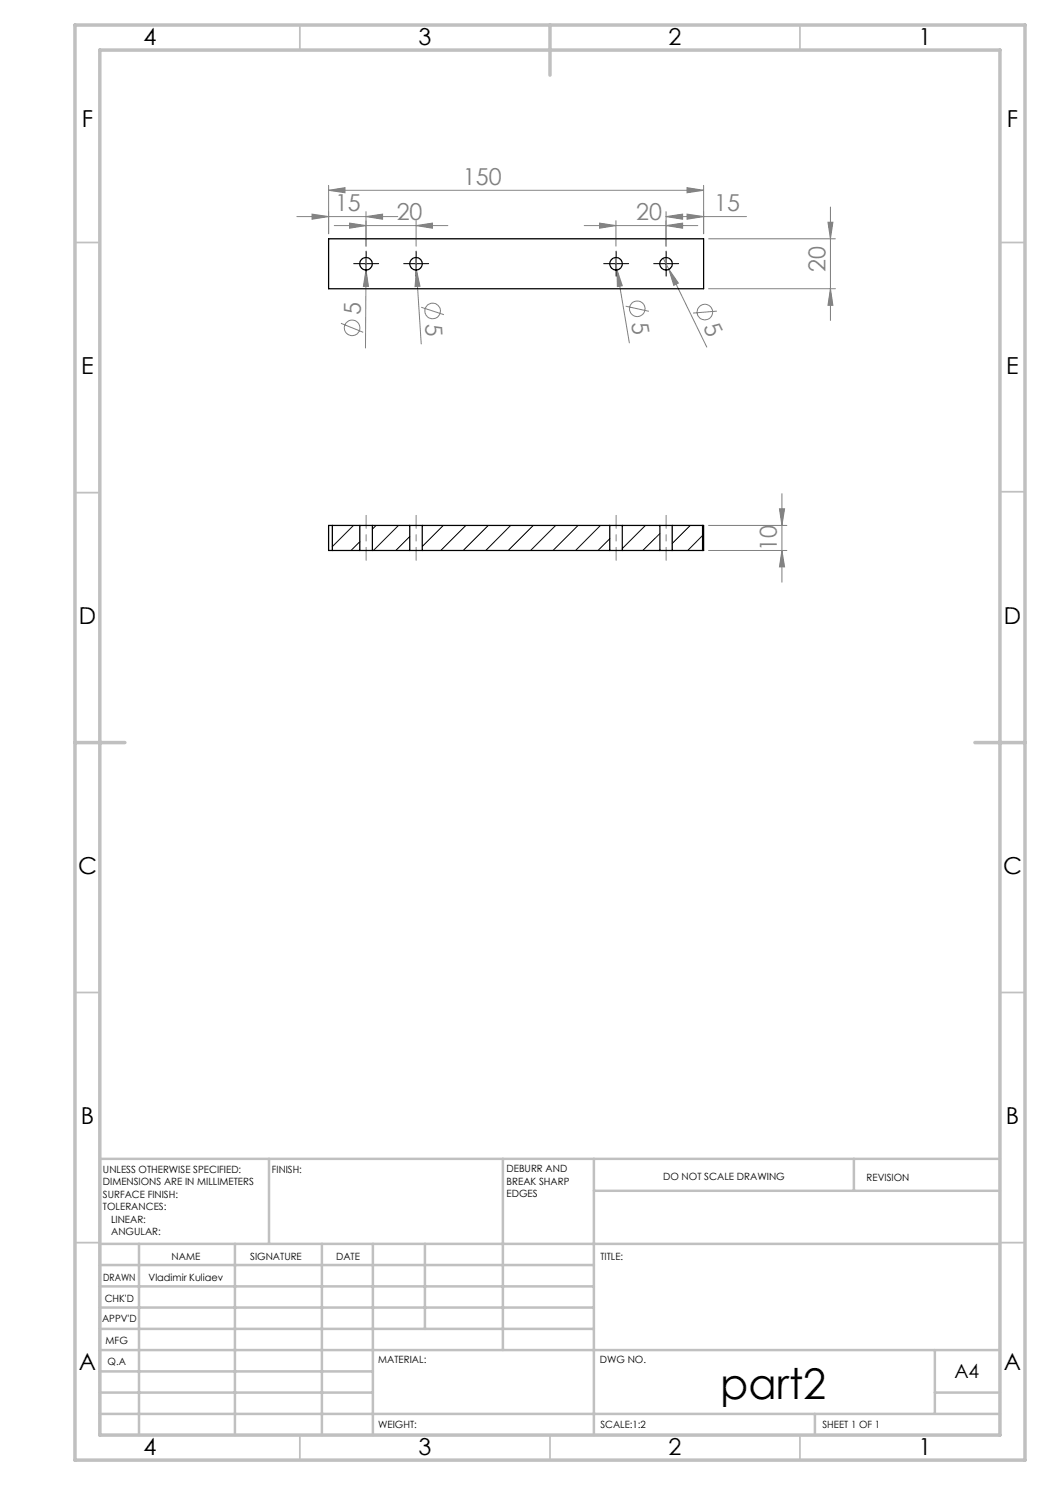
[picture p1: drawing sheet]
<svg xmlns="http://www.w3.org/2000/svg" width="210mm" height="297mm" viewBox="0 0 210 297" stroke-linecap="round" stroke-linejoin="round" font-family="sans-serif">
<g fill="none" stroke="#808080" stroke-width=".2">
<path d="M65.7 38.1l3.3-.6v1.1zM65.7 37.1v9.6M65.7 38.1h75M137.4 37.5l3.3 .6-3.3 .5zM140.7 37.1v9.6M59.4 43.3h20.2M62.4 42.8l3.3 .5-3.3 .5zM66.9 45.1h22.7M69.9 44.6l3.3 .5-3.3 .5zM73.2 43.3l3.3-.5v1zM73.2 42.3v6.9M73.2 54l.5 3.3h-1z"/>
<path d="M73.2 51.5v2.5M73.2 54l-.1 15.6M83.1 51.5l.2 2.5M83.2 45.1l3.3-.5v1zM83.2 44.1v5.1M83.3 54l.7 3.3h-1zM83.3 54l.9 14.8M116.8 45.1h22.8M119.9 44.6l3.3 .5-3.3 .5zM123 51.5l.4 2.5M123.2 44.1v5.1M123.4 54l1.1 3.1-1 .2z"/>
<path d="M123.4 54l2.5 14.6M132.6 51.6l1.2 2.3M133.2 43.3l3.3-.5v1zM133.2 42.3v6.9M133.2 43.3h16.1M133.2 45.1l3.3-.5v1zM133.8 53.9l1.9 2.7-.9 .5zM133.8 53.9l7.6 15.5M137.4 42.8l3.3 .5-3.3 .5zM141.7 57.7h25.4M141.7 47.8h25.4M165.6 44.4h1l-.5 3.4z"/>
<path d="M166.1 57.7l.5 3.4h-1zM166.1 41.4v22.7M68.2 64.7l4.4 1.8M84.2 61.5l4.6 1.4M125.1 61.2l4.7 1.1M143.4 62.2l-4.8 .4M156.4 98.7v17.7M141.7 105.1h15.7M141.7 110.1h15.7M155.9 101.8h1l-.5 3.3zM156.4 110.1l.5 3.3h-1z"/>
<circle cx="70.4" cy="65.6" r="1.55"/>
<circle cx="86.5" cy="62.2" r="1.55"/>
<circle cx="127.5" cy="61.8" r="1.55"/>
<circle cx="141" cy="62.4" r="1.55"/>
</g>
<g fill="none" stroke="#000" stroke-width=".2" stroke-dasharray="15.2 1.3 1.3 1.3">
<path d="M72 52.7h-1.3M73.2 51.5v-1.3M73.2 54v1.2M74.5 52.7h1.2M82 52.7h-1.3M83.2 51.5v-1.3M83.2 54v1.2M84.5 52.7h1.2M122 52.7h-1.3M123.2 51.5v-1.3M123.2 54v1.2M124.5 52.7h1.2"/>
<path d="M132 52.7h-1.3M133.2 51.5v-1.3M133.2 54v1.2M134.5 52.7h1.2"/>
</g>
<path d="M72 52.7h2.5M73.2 51.5v2.5M82 52.7h2.5M83.2 51.5v2.5M122 52.7h2.5M123.2 51.5v2.5M132 52.7h2.4M133.2 51.5v2.5" fill="none" stroke="#000" stroke-width=".2"/>
<path d="M73.2 103.1v9M83.2 103.1v9M123.2 103.1v9M133.2 103.1v9" fill="none" stroke="#808080" stroke-width=".2" stroke-dasharray="15.2 1.3 1.3 1.3" stroke-dashoffset="12.6"/>
<g fill="none" stroke="#c0c0c0" stroke-width=".35">
<path d="M60 5v5M160 5v5M15 48.5h5M200 48.5h5M15 98.5h5M200 98.4h5M15 198.5h5M200 198.5h5M15 248.5h5M200 248.5h5M60 287v5M110 287v5"/>
<path d="M160 287v5"/>
</g>
<g fill="none" stroke="#c0c0c0" stroke-width=".5">
<path d="M53.8 231.8v17M100.6 231.8v38.2M118.8 231.8v55.2M118.8 238.2h81.2M170.8 231.8v6.4M200 231.8h-180v55.2M20 248.8h180M20 257.3h98.8M20 253h98.8M27.8 248.8v38.2M47 248.8v38.2M64.4 248.8v38.2"/>
<path d="M74.6 248.8v38.2M85 248.8v17M20 265.8h98.8M20 261.5h98.8M20 278.5h54.6M20 274.3h54.6M20 270h180M187 278.5h13M187 270v12.8M20 282.8h180M163 282.8v4.2"/>
</g>
<path d="M15 5h190v287h-190zM20 10h180v277h-180zM110 5v10M15 148.5h10M195 148.5h10" fill="none" stroke="#c0c0c0" stroke-width=".7"/>
<g fill="#808080">
<path d="M73.2 54l.5 3.3h-1z"/>
<path d="M83.3 54l.7 3.3h-1z"/>
<path d="M123.4 54l1.1 3.1-1 .2z"/>
<path d="M133.8 53.9l1.9 2.7-.9 .5z"/>
<path d="M137.4 37.5l3.3 .6-3.3 .5zM65.7 38.1l3.3-.6v1.1zM137.4 42.8l3.3 .5-3.3 .5zM133.2 43.3l3.3-.5v1zM73.2 43.3l3.3-.5v1zM62.4 42.8l3.3 .5-3.3 .5z"/>
<path d="M69.9 44.6l3.3 .5-3.3 .5zM83.2 45.1l3.3-.5v1zM119.9 44.6l3.3 .5-3.3 .5zM133.2 45.1l3.3-.5v1z"/>
<path d="M166.1 57.7l.5 3.4h-1zM165.6 44.4h1l-.5 3.4z"/>
<path d="M155.9 101.8h1l-.5 3.3zM156.4 110.1l.5 3.3h-1z"/>
</g>
<g fill="none" stroke="#000" stroke-width=".25">
<path d="M65.7 47.8h75v9.9h-75zM66.5 105.1v5M72 110.1h2.5M72 105.1h2.5M72 105.1h-6.3v5h6.3M72 105.1v5M74.5 110.1h7.5M74.5 105.1h7.5M74.5 105.1v5M82 110.1h2.5M82 105.1h2.5M82 105.1v5"/>
<path d="M84.5 110.1h37.5M84.5 105.1h37.5M84.5 105.1v5M122 110.1h2.5M122 105.1h2.5M122 105.1v5M124.5 110.1h7.5M124.5 105.1h7.5M124.5 105.1v5M132 110.1h2.4M132 105.1h2.4M132 105.1v5"/>
<path d="M134.4 105.1h6.3v5h-6.3M134.4 105.1v5M140.5 105.1v5"/>
<circle cx="73.2" cy="52.8" r="1.25"/>
<circle cx="83.2" cy="52.8" r="1.24"/>
<circle cx="123.2" cy="52.8" r="1.24"/>
<circle cx="133.2" cy="52.8" r="1.25"/>
</g>
<g fill="none" stroke="#000" stroke-width=".2">
<path d="M70.7 105.1l-4.2 4.2M72 108.3l-1.8 1.8M75.2 105.1l-.7 .7M79.7 105.1l-5 5M82 107.3l-2.8 2.8M88.7 105.1l-4.2 4.2M93.2 105.1l-5 5M97.6 105.1l-5 5M102.1 105.1l-4.9 5M106.6 105.1l-5 5M111.1 105.1l-5 5M115.6 105.1l-5 5"/>
<path d="M120.1 105.1l-5 5M122 107.7l-2.4 2.4M124.6 105.1l-.1 .1M129.1 105.1l-4.6 4.6M132 106.7l-3.4 3.4M138 105.1l-3.6 3.6M140.5 107.1l-3 3"/>
</g>
<text font-size="8.5" x="144" y="279.7">part2</text>
<g font-size="4.7">
<text x="28.7" y="9">4</text>
<text x="83.7" y="9">3</text>
<text x="133.7" y="9">2</text>
<text x="183.7" y="9">1</text>
<text x="16.4" y="25.5">F</text>
<text x="201.4" y="25.5">F</text>
<text x="16.2" y="74.7">E</text>
<text x="201.2" y="74.7">E</text>
<text x="15.8" y="124.8">D</text>
<text x="200.8" y="124.8">D</text>
<text x="15.6" y="174.8">C</text>
<text x="200.6" y="174.8">C</text>
<text x="16.2" y="224.7">B</text>
<text x="201.2" y="224.7">B</text>
<text x="15.8" y="274">A</text>
<text x="200.8" y="274">A</text>
<text x="28.7" y="291">4</text>
<text x="83.7" y="291">3</text>
<text x="133.7" y="291">2</text>
<text x="183.7" y="291">1</text>
</g>
<g font-size="4.7" fill="#808080">
<text x="92.6" y="37">150</text>
<text x="67" y="42.3">15</text>
<text x="79.3" y="44.1">20</text>
<text x="127.2" y="44.1">20</text>
<text x="142.8" y="42.3">15</text>
<text x="165.1" y="54.4" transform="rotate(-90 165.1 54.4)">20</text>
<text x="72.2" y="63" transform="rotate(-90 72.2 63)">5</text>
<text x="85" y="64.8" transform="rotate(86 85 64.8)">5</text>
<text x="126.2" y="64.6" transform="rotate(80 126.2 64.6)">5</text>
<text x="140.6" y="65.5" transform="rotate(64 140.6 65.5)">5</text>
<text x="155.4" y="110.2" transform="rotate(-90 155.4 110.2)">10</text>
</g>
<text font-size="3.9" x="190.9" y="275.5">A4</text>
<g font-size="2">
<text x="20.6" y="234.6">UNLESS OTHERWISE SPECIFIED:</text>
<text x="20.6" y="237.1">DIMENSIONS ARE IN MILLIMETERS</text>
<text x="20.6" y="239.6">SURFACE FINISH:</text>
<text x="54.4" y="234.6">FINISH:</text>
<text x="101.3" y="234.5">DEBURR AND</text>
<text x="101.3" y="237">BREAK SHARP</text>
<text x="101.3" y="239.5">EDGES</text>
<text x="132.6" y="236">DO NOT SCALE DRAWING</text>
<text x="173.3" y="236.2">REVISION</text>
<text x="20.6" y="242.1">TOLERANCES:</text>
<text x="22.2" y="244.6">LINEAR:</text>
<text x="22.2" y="247.1">ANGULAR:</text>
<text x="34.3" y="252">NAME</text>
<text x="50" y="251.9">SIGNATURE</text>
<text x="67.2" y="251.9">DATE</text>
<text x="120.1" y="251.9">TITLE:</text>
<text x="20.6" y="256.1">DRAWN</text>
<text x="29.7" y="256.1">Vladimir Kuliaev</text>
<text x="20.9" y="260.3">CHK'D</text>
<text x="20.4" y="264.4">APPV'D</text>
<text x="21.1" y="268.8">MFG</text>
<text x="21.5" y="273">Q.A</text>
<text x="75.6" y="272.5">MATERIAL:</text>
<text x="120" y="272.5">DWG NO.</text>
<text x="75.6" y="285.5">WEIGHT:</text>
<text x="120.1" y="285.6">SCALE:1:2</text>
<text x="164.5" y="285.6">SHEET 1 OF 1</text>
</g>
</svg>
